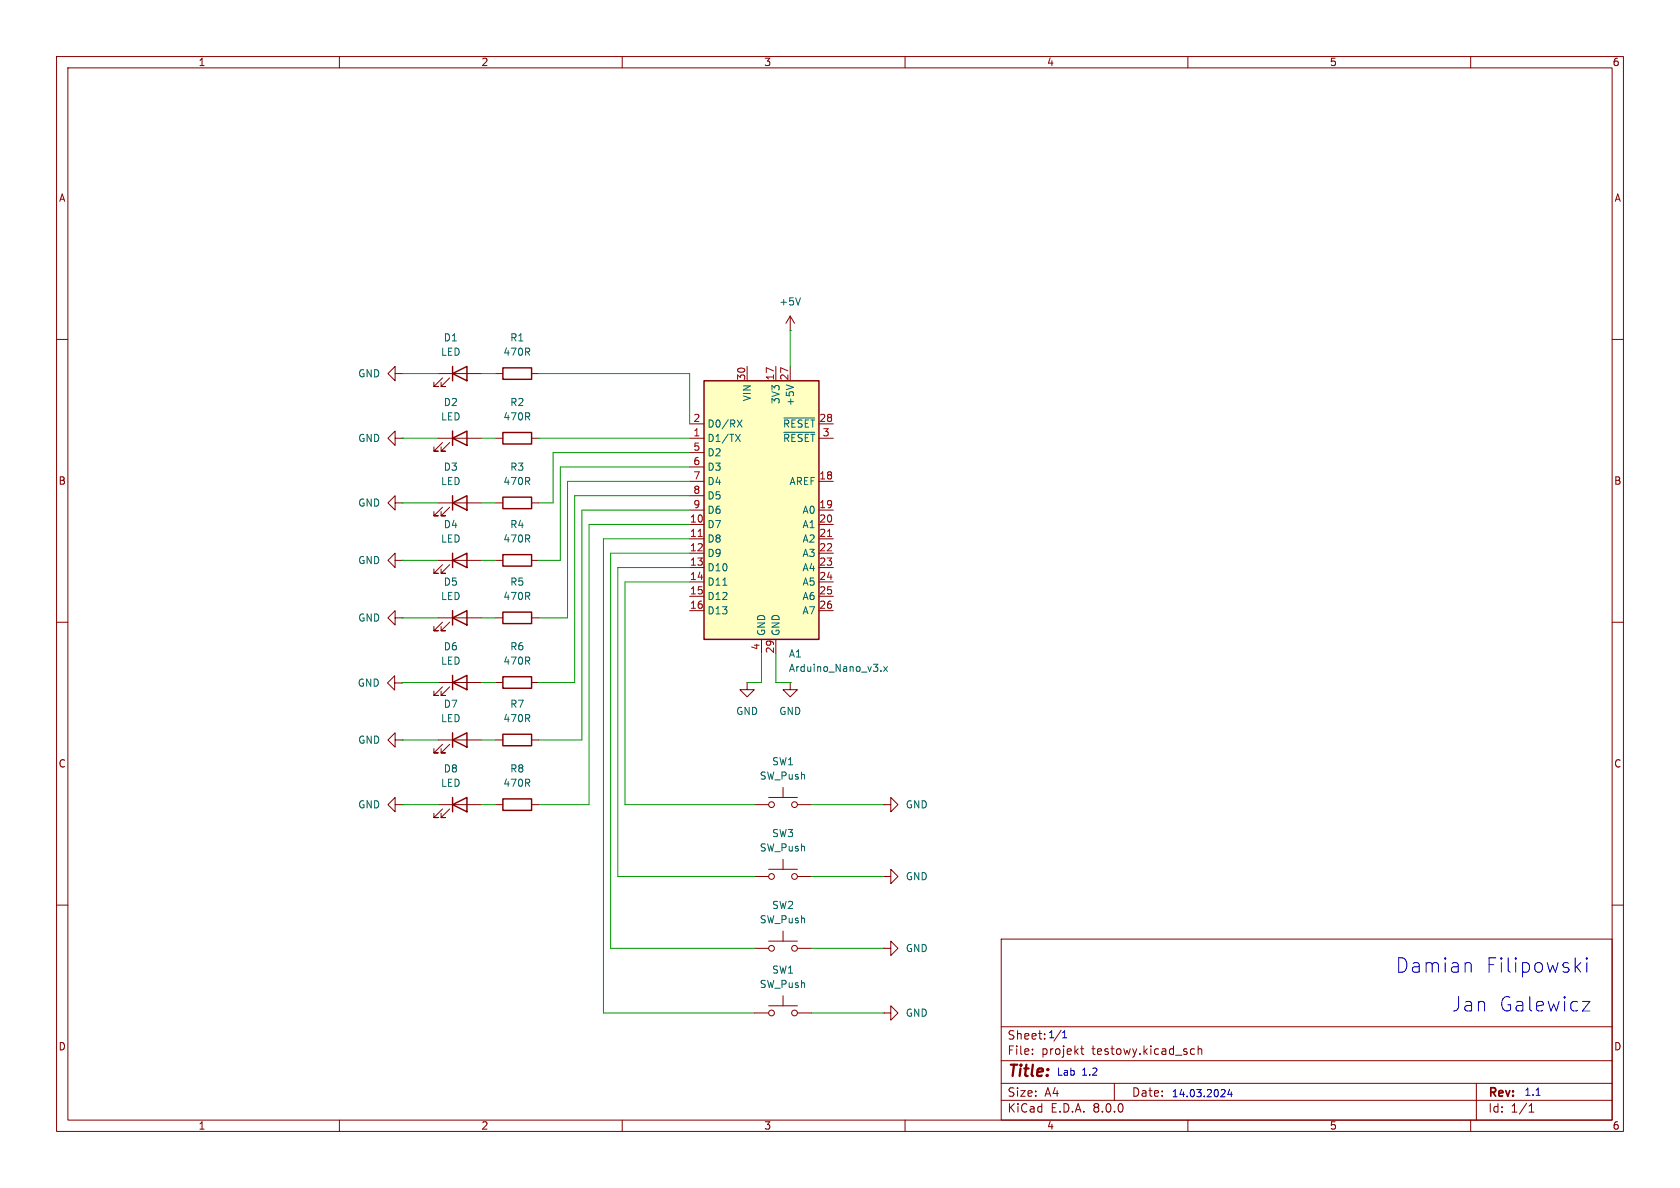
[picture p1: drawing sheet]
<svg xmlns="http://www.w3.org/2000/svg" width="297mm" height="210mm" viewBox="0 0 297 210" stroke-linecap="round" stroke-linejoin="round" font-family="sans-serif">
<g fill="none" stroke="#840000" stroke-width=".18">
<path d="M10 10h277v190h-277zM12 12h273v186h-273zM60 10v2M110 10v2M160 10v2M210 10v2M260 10v2M10 60h2M139.7 58.4h.1M139.7 55.9l-.8 1.3M139.7 55.9v2.5M139.7 55.9l.8 1.3"/>
<path d="M285 60h2M69.8 88.9v-1.3l-1.2 1.3 1.2 1.3v-1.3h1.3M71.1 88.9h.1M10 110h2M285 110h2M138.4 139.2v1.8M139.7 120.7v1.2h1.3l-1.3 1.3-1.3-1.3h1.3M139.7 120.7h.1M10 160h2M133.3 142.2h2.6M135.9 141h5.1M141 142.2h2.5"/>
<path d="M156.2 154.9h1.3v-1.2l1.2 1.2-1.2 1.3v-1.3M156.2 154.9h.1M156.2 142.2h1.3v-1.2l1.2 1.2-1.2 1.3v-1.3M156.2 142.2h.1M285 160h2M177 166h108v32h-108zM60 198v2M110 198v2M160 198v2M177 194.5h108M177 191.5h108M177 187.5h108"/>
<path d="M177 181.5h108M182.5 186.3v.1M182.5 185.5v.1M184.7 183.6v.1M184.7 182.8v.1M187.6 182.1l-1.3 2M191 185.4h.6M191.2 184.9v1.3l.4 .2M197 191.5v3M210 198v2M210.6 185.5h.6M210.6 186.3h.6"/>
<path d="M211.8 185.5l.2-.1 .4 .1 .1 .9M211.8 184.9v1.5M260 198v2M261 191.5v6.5M270.3 196.6h.9M270.3 195.5l.4-.4v1.5"/>
<circle cx="136.4" cy="142.2" r=".51"/>
<circle cx="140.5" cy="142.2" r=".51"/>
</g>
<path d="M141.5 52.6l-.4 1.3" fill="none" stroke="#006464" stroke-width=".18"/>
<path d="M124.5 67.3h20.3v45.7h-20.3z" fill="#ffffc2"/>
<g fill="none" stroke="#840000" stroke-width=".25">
<path d="M80 66l2.5-1.2v2.5zM80 77.5l2.5-1.3v2.5zM80 64.8v2.5M80 76.2v2.5M88.9 65h5.1v2.1h-5.1zM88.9 76.5h5.1v2h-5.1zM124.5 67.3h20.3v45.7h-20.3zM80 88.9l2.5-1.3v2.6zM80 99.1l2.5-1.3v2.5zM80 87.6v2.6M80 97.8v2.5M88.9 87.9h5.1v2h-5.1z"/>
<path d="M88.9 98h5.1v2.1h-5.1zM80 109.2l2.5-1.2v2.5zM80 108v2.5M80 119.4v2.5M88.9 108.2h5.1v2h-5.1zM88.9 119.6h5.1v2.1h-5.1zM80 120.7l2.5-1.3v2.5zM80 130.8l2.5-1.3v2.6zM80 129.5v2.6M88.9 129.8h5.1v2h-5.1zM80 142.2l2.5-1.2v2.5zM80 141v2.5"/>
<path d="M88.9 141.2h5.1v2.1h-5.1z"/>
</g>
<g fill="none" stroke="#840000" stroke-width=".18">
<path d="M69.8 77.5v-1.3l-1.2 1.3 1.2 1.2v-1.2h1.3M69.8 66v-1.2l-1.2 1.2 1.2 1.3v-1.3h1.3M71.1 77.5h.1M71.1 66h.1M77.5 77.5h7.6M77.5 66h7.6M78.2 66.8l-1.5 1.5h.8h-.8v-.7M78.2 78.2l-1.5 1.6h.8h-.8v-.8M79.5 66.8l-1.5 1.5h.7h-.7v-.7M79.5 78.2l-1.5 1.6h.7h-.7v-.8M87.6 77.5h1.3M87.6 66h1.3"/>
<path d="M94 77.5h1.2M94 66h1.2M121.9 77.5h2.6M121.9 74.9h2.6M132.1 64.8v2.5M137.2 64.8v2.5M139.7 64.8v2.5M144.8 77.5h2.5M144.8 74.9h2.5M69.8 99.1v-1.3l-1.2 1.3 1.2 1.2v-1.2h1.3M71.1 99.1h.1M77.5 88.9h7.6"/>
<path d="M77.5 99.1h7.6M78.2 89.7l-1.5 1.5h.8h-.8v-.8M78.2 99.8l-1.5 1.5h.8h-.8v-.7M79.5 89.7l-1.5 1.5h.7h-.7v-.8M79.5 99.8l-1.5 1.5h.7h-.7v-.7M87.6 88.9h1.3M87.6 99.1h1.3M94 88.9h1.2M94 99.1h1.2M121.9 92.7h2.6M121.9 95.3h2.6M121.9 97.8h2.6"/>
<path d="M121.9 85.1h2.6M121.9 90.2h2.6M121.9 80h2.6M121.9 82.6h2.6M121.9 87.6h2.6M144.8 92.7h2.5M144.8 95.3h2.5M144.8 97.8h2.5M144.8 85.1h2.5M144.8 90.2h2.5M69.8 109.2v-1.2l-1.2 1.2 1.2 1.3v-1.3h1.3M71.1 109.2h.1"/>
<path d="M77.5 109.2h7.6M78.2 110l-1.5 1.5h.8h-.8v-.8M79.5 110l-1.5 1.5h.7h-.7v-.8M87.6 109.2h1.3M94 109.2h1.2M121.9 100.3h2.6M121.9 102.9h2.6M121.9 105.4h2.6M121.9 108h2.6M134.6 113v2.6M137.2 113v2.6M144.8 100.3h2.5"/>
<path d="M144.8 102.9h2.5M144.8 105.4h2.5M144.8 108h2.5M69.8 120.7v-1.2l-1.3 1.2 1.3 1.3v-1.3h1.2M69.8 130.8v-1.3l-1.2 1.3 1.2 1.3v-1.3h1.3M71 120.7h.1M71.1 130.8h.1M77.5 130.8h7.6M77.5 120.7h7.6M78.2 121.4l-1.5 1.5h.8h-.8v-.7M78.2 131.6l-1.5 1.5h.8h-.8v-.8M79.5 121.4l-1.5 1.5h.7h-.7v-.7"/>
<path d="M79.5 131.6l-1.5 1.5h.7h-.7v-.8M87.6 130.8h1.3M87.6 120.7h1.3M94 130.8h1.2M94 120.7h1.2M132.1 120.7v1.2h1.2l-1.2 1.3-1.3-1.3h1.3M132.1 120.7h.1M69.8 142.2v-1.2l-1.2 1.2 1.2 1.3v-1.3h1.3M71.1 142.2h.1M77.5 142.2h7.6M78.2 143l-1.5 1.5h.8h-.8v-.7M79.5 143l-1.5 1.5h.7h-.7v-.7"/>
<path d="M87.6 142.2h1.3M94 142.2h1.2M133.3 154.9h2.6M135.9 153.7h5.1M138.4 151.9v1.8M141 154.9h2.5M133.3 167.6h2.6M133.3 179.1h2.6M135.9 166.4h5.1M135.9 177.8h5.1M138.4 164.6v1.8M138.4 176v1.8"/>
<path d="M141 167.6h2.5M141 179.1h2.5M156.2 167.6h1.3v-1.2l1.2 1.2-1.2 1.3v-1.3M156.2 167.6h.1M156.2 179.1h1.3v-1.3l1.2 1.3-1.2 1.2v-1.2M156.2 179.1h.1"/>
<circle cx="136.4" cy="154.9" r=".51"/>
<circle cx="140.5" cy="154.9" r=".51"/>
<circle cx="136.4" cy="167.6" r=".51"/>
<circle cx="136.4" cy="179.1" r=".51"/>
<circle cx="140.5" cy="179.1" r=".51"/>
<circle cx="140.5" cy="167.6" r=".51"/>
</g>
<path d="M130 76.8l.9 1.2M130.3 74.2l.9 1.3M130.9 76.8l-.9 1.2M131.2 74.2l-.9 1.3M138.6 73.9h5.4M138.6 76.4h5.4M139 68l1.3 .5M127.8 103.4h.7M155.7 118.6v.1M156.2 117.8l.7 .9M156.9 117.8l-.7 .9" fill="none" stroke="#006464" stroke-width=".18"/>
<path d="M123.4 94.8h.8M146.3 94.8h.7" fill="none" stroke="#a90000" stroke-width=".18"/>
<path d="M259.7 170.2l.4 .3v1.4M278.7 170.9l.7 1M279.4 170.2l-.9 .9M279.8 177h1.3l-1.3 1.7h1.3M280.5 169.3v.3M280.5 170.2v1.7M280.5 169.3l-.1 .1 .1 .2M280.5 169.3l.2 .1-.2 .2M216.3 192.6l.3 .2-.1 .4-.7 .7h.8M217.4 192.5l-.3 1h.8M217.7 193v.9M271.6 193.6h.7" fill="none" stroke="#0000c2" stroke-width=".18"/>
<g fill="none" stroke="#009600" stroke-width=".18">
<path d="M139.7 58.4v6.4M71.1 66h6.4M71.1 77.5h6.4M85.1 66h2.5M85.1 77.5h2.5M95.2 66h26.7v8.9M95.2 77.5h26.7M71.1 99.1h6.4M71.1 88.9h6.4M85.1 99.1h2.5M85.1 88.9h2.5M121.9 87.6h-20.3v33.1h-6.4"/>
<path d="M121.9 80h-24.1v8.9h-2.6M121.9 85.1h-21.6v24.1h-5.1M121.9 82.6h-22.8v16.5h-3.9M121.9 95.3h-15.2v83.8h26.6M121.9 97.8h-14v69.8h25.4M121.9 90.2h-19v40.6h-7.7M121.9 92.7h-17.8v49.5h-8.9M71.1 109.2h6.4M85.1 109.2h2.5M121.9 100.3h-12.7v54.6h24.1M121.9 102.9h-11.4v39.3h22.8M134.6 115.6v5.1h-2.5"/>
<path d="M137.2 115.6v5.1h2.5M71.1 120.7h6.4M71.1 130.8h6.4M85.1 120.7h2.5M85.1 130.8h2.5M71.1 142.2h6.4M85.1 142.2h2.5M143.5 142.2h12.7M143.5 154.9h12.7M143.5 179.1h12.7M143.5 167.6h12.7"/>
</g>
<g font-size="3.5" fill="#0000c2">
<text x="246.7" y="172.2">Damian</text>
<text x="262.6" y="172.2">Filipowski</text>
<text x="256.6" y="179">Jan</text>
<text x="265" y="179">Galewicz</text>
</g>
<text font-size="2.8" fill="#840000" x="178" y="190.9">Title:</text>
<g font-size="2.1" fill="#840000">
<text x="178" y="184">Sheet:</text>
<text x="178" y="186.7">File:</text>
<text x="184.1" y="186.7">projekt</text>
<text x="193.1" y="186.7">testowy.kicad_sch</text>
<text x="178" y="196.9">KiCad</text>
<text x="178" y="194.1">Size:</text>
<text x="184.7" y="194.1">A4</text>
<text x="185.7" y="196.9">E.D.A.</text>
<text x="193.3" y="196.9">8.0.0</text>
<text x="200" y="194.1">Date:</text>
<text x="263" y="194.3">Rev:</text>
<text x="263" y="196.9">Id:</text>
<text x="267.1" y="196.9">1/1</text>
</g>
<g font-size="1.8" fill="#840000">
<text x="35" y="11.9">1</text>
<text x="85" y="11.9">2</text>
<text x="135" y="11.9">3</text>
<text x="185" y="11.9">4</text>
<text x="235" y="11.9">5</text>
<text x="285" y="11.9">6</text>
<text x="10.3" y="35.9">A</text>
<text x="285.3" y="35.9">A</text>
<text x="10.3" y="85.9">B</text>
<text x="285.3" y="85.9">B</text>
<text x="10.3" y="135.9">C</text>
<text x="285.3" y="135.9">C</text>
<text x="10.3" y="185.9">D</text>
<text x="285.3" y="185.9">D</text>
<text x="35" y="199.9">1</text>
<text x="85" y="199.9">2</text>
<text x="135" y="199.9">3</text>
<text x="185" y="199.9">4</text>
<text x="235" y="199.9">5</text>
<text x="285" y="199.9">6</text>
</g>
<g font-size="1.8" fill="#006464">
<text x="137.7" y="54.2">+5V</text>
<text x="77.9" y="63.1">LED</text>
<text x="78.4" y="60.6">D1</text>
<text x="88.9" y="63.1">470R</text>
<text x="90.1" y="60.6">R1</text>
<text x="63.2" y="66.9">GND</text>
<text x="78.4" y="72">D2</text>
<text x="90.1" y="72">R2</text>
<text x="132.9" y="71" transform="rotate(-90 132.9 71)">VIN</text>
<text x="138" y="71.5" transform="rotate(-90 138 71.5)">3V3</text>
<text x="140.6" y="71.9" transform="rotate(-90 140.6 71.9)">+5V</text>
<text x="77.9" y="74.5">LED</text>
<text x="88.9" y="74.5">470R</text>
<text x="125" y="75.8">D0/RX</text>
<text x="138.3" y="75.8">~{RESET}</text>
<text x="63.2" y="78.3">GND</text>
<text x="78.4" y="83.4">D3</text>
<text x="90.1" y="83.4">R3</text>
<text x="125" y="78.3">D1/TX</text>
<text x="125" y="80.9">D2</text>
<text x="125" y="83.4">D3</text>
<text x="138.3" y="78.3">~{RESET}</text>
<text x="63.2" y="89.8">GND</text>
<text x="77.9" y="86">LED</text>
<text x="88.9" y="86">470R</text>
<text x="125" y="86">D4</text>
<text x="125" y="88.5">D5</text>
<text x="139.5" y="86">AREF</text>
<text x="78.4" y="93.6">D4</text>
<text x="90.1" y="93.6">R4</text>
<text x="125" y="93.6">D7</text>
<text x="125" y="91">D6</text>
<text x="141.8" y="91">A0</text>
<text x="141.8" y="93.6">A1</text>
<text x="63.2" y="99.9">GND</text>
<text x="77.9" y="96.1">LED</text>
<text x="88.9" y="96.1">470R</text>
<text x="125" y="96.1">D8</text>
<text x="125" y="98.7">D9</text>
<text x="125" y="101.2">D10</text>
<text x="141.8" y="96.1">A2</text>
<text x="141.8" y="98.7">A3</text>
<text x="141.8" y="101.2">A4</text>
<text x="77.9" y="106.3">LED</text>
<text x="78.4" y="103.7">D5</text>
<text x="88.9" y="106.3">470R</text>
<text x="90.1" y="103.7">R5</text>
<text x="125" y="103.7">D11</text>
<text x="125" y="106.3">D12</text>
<text x="141.8" y="103.7">A5</text>
<text x="141.8" y="106.3">A6</text>
<text x="63.2" y="110.1">GND</text>
<text x="125" y="108.8">D13</text>
<text x="135.5" y="112.5" transform="rotate(-90 135.5 112.5)">GND</text>
<text x="138" y="112.5" transform="rotate(-90 138 112.5)">GND</text>
<text x="141.8" y="108.8">A7</text>
<text x="77.9" y="117.7">LED</text>
<text x="78.4" y="115.2">D6</text>
<text x="88.9" y="117.7">470R</text>
<text x="90.1" y="115.2">R6</text>
<text x="139.4" y="116.4">A1</text>
<text x="139.4" y="119">Arduino_Nano_v3.x</text>
<text x="63.1" y="121.6">GND</text>
<text x="78.4" y="125.3">D7</text>
<text x="90.1" y="125.3">R7</text>
<text x="63.2" y="131.7">GND</text>
<text x="77.9" y="127.9">LED</text>
<text x="88.9" y="127.9">470R</text>
<text x="130" y="126.6">GND</text>
<text x="137.7" y="126.6">GND</text>
<text x="78.4" y="136.8">D8</text>
<text x="90.1" y="136.8">R8</text>
<text x="136.4" y="135.5">SW1</text>
<text x="63.2" y="143.1">GND</text>
<text x="77.9" y="139.3">LED</text>
<text x="88.9" y="139.3">470R</text>
<text x="134.2" y="138">SW_Push</text>
<text x="160" y="143.1">GND</text>
<text x="136.4" y="148.2">SW3</text>
<text x="134.2" y="150.7">SW_Push</text>
<text x="160" y="155.8">GND</text>
<text x="136.4" y="160.9">SW2</text>
<text x="134.2" y="163.4">SW_Push</text>
<text x="136.4" y="172.3">SW1</text>
<text x="160" y="168.5">GND</text>
<text x="134.2" y="174.9">SW_Push</text>
<text x="160" y="179.9">GND</text>
</g>
<g font-size="1.8" fill="#a90000">
<text x="131.8" y="67.4" transform="rotate(-90 131.8 67.4)">30</text>
<text x="136.9" y="67.4" transform="rotate(-90 136.9 67.4)">17</text>
<text x="139.4" y="67.4" transform="rotate(-90 139.4 67.4)">27</text>
<text x="122.5" y="77.2">1</text>
<text x="122.5" y="74.7">2</text>
<text x="144.7" y="74.7">28</text>
<text x="145.3" y="77.2">3</text>
<text x="122.5" y="79.8">5</text>
<text x="122.5" y="82.3">6</text>
<text x="122.5" y="84.8">7</text>
<text x="122.5" y="87.4">8</text>
<text x="122.5" y="89.9">9</text>
<text x="144.7" y="84.8">18</text>
<text x="144.7" y="89.9">19</text>
<text x="121.9" y="92.5">10</text>
<text x="121.9" y="95">11</text>
<text x="144.7" y="92.5">20</text>
<text x="144.7" y="95">21</text>
<text x="121.9" y="97.5">12</text>
<text x="121.9" y="100.1">13</text>
<text x="144.7" y="97.5">22</text>
<text x="144.7" y="100.1">23</text>
<text x="121.9" y="102.6">14</text>
<text x="121.9" y="105.2">15</text>
<text x="121.9" y="107.7">16</text>
<text x="144.7" y="102.6">24</text>
<text x="144.7" y="105.2">25</text>
<text x="144.7" y="107.7">26</text>
<text x="134.4" y="115" transform="rotate(-90 134.4 115)">4</text>
<text x="136.9" y="115.6" transform="rotate(-90 136.9 115.6)">29</text>
</g>
<g font-size="1.8" fill="#0000c2">
<text x="185.2" y="183.7">1</text>
<text x="187.5" y="183.7">1</text>
<text x="186.7" y="190.4">Lab</text>
<text x="191.2" y="190.4">1.2</text>
<text x="207.1" y="194.2">14.03.2024</text>
<text x="269.4" y="193.9">1.1</text>
</g>
</svg>
